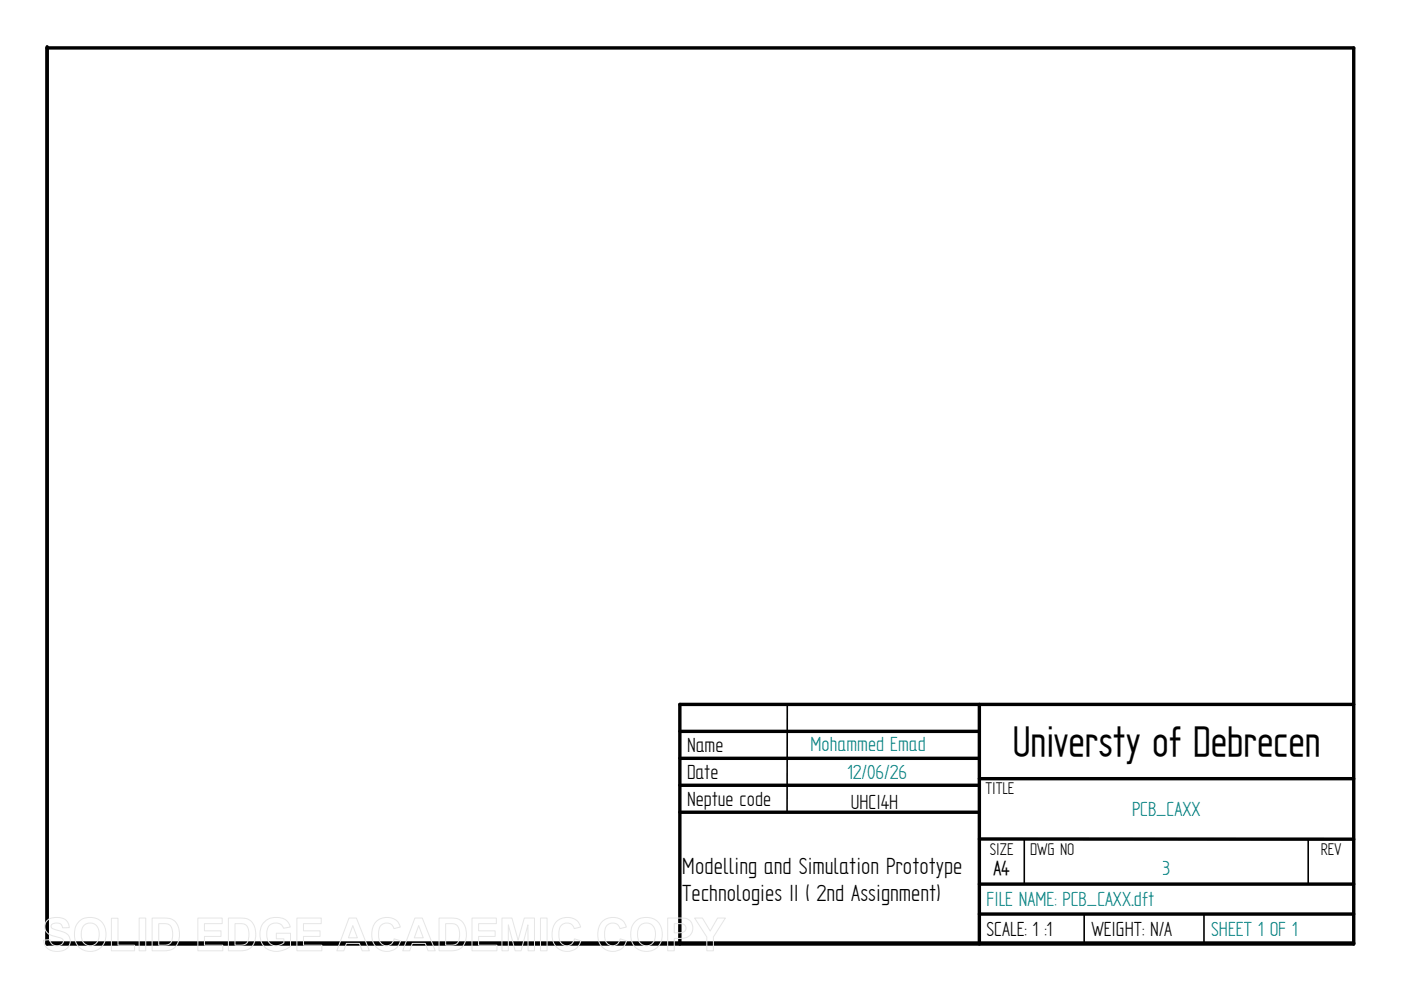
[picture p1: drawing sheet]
<svg xmlns="http://www.w3.org/2000/svg" width="297mm" height="210mm" viewBox="0 0 297 210" stroke-linecap="round" stroke-linejoin="round" font-family="sans-serif">
<path d="M10 9.9v190.3h277v-190h-277M144.1 155.1h63.5M207.6 149.4v50.8M287 149.4h-142.9v50.8M144.1 160.8h63.5M144.1 166.5h63.5M144.1 172.2h63.5M207.6 165.1h79.4M207.6 177.9h79.4M10 199.9h277M207.6 187.5h79.4M207.6 193.8h79.4" fill="none" stroke="#000" stroke-width=".72"/>
<path d="M166.9 149.4v22.8M217.2 178.1v9.4M277.4 178.1v9.4M229.9 193.8v6.4M255.3 193.8v6.4" fill="none" stroke="#000" stroke-width=".34"/>
<g fill="none" stroke="#e6e6e6" stroke-width=".21">
<path d="M10.1 195a3.5 3.5 0 0 1 4.1 .3l.3 .6 .2 .8h-1.4a1.41 1.41 0 0 0-2.4-.6l-.1 .4 .2 .3 .9 .3a4.3 4.3 0 0 1 2.7 1.4 2.25 2.25 0 0 1-.2 2.4 2.25 2.25 0 0 1-2.3 .8 2.56 2.56 0 0 1-2.9-2.4l1.4-.1a1.49 1.49 0 0 0 1.3 1.3 1.49 1.49 0 0 0 1.6-.9 1.23 1.23 0 0 0-1.4-.9 2.54 2.54 0 0 1-2.6-2.2l.1-.8zM16.7 195.4a3.5 3.5 0 0 1 4.1-.5 3.5 3.5 0 0 1 1.6 3.8 3.4 3.4 0 0 1-3.8 3 3.4 3.4 0 0 1-2.8-4 3.2 3.2 0 0 1 .9-2.3zM17.7 196.3a1.94 1.94 0 0 1 2.4-.4 1.94 1.94 0 0 1 .9 2.2 1.95 1.95 0 0 1-.9 2.2 1.95 1.95 0 0 1-2.4-.4 3.4 3.4 0 0 1 0-3.6zM23.6 194.7h1.4v5.7h3.5v1.2h-4.9zM29.5 194.6h1.4v7h-1.4zM32.3 194.6h2.5a2.84 2.84 0 0 1 3.2 3.1 3.1 3.1 0 0 1-2.4 3.8l-3.3 .1zM33.7 195.8a2.79 2.79 0 0 1 2.5 .6 3.5 3.5 0 0 1-.3 3.7l-.6 .3h-1.6zM41.9 194.6h5.2v1.2h-3.8v1.6h3.6v1.1h-3.6v1.9h3.9v1.2h-5.3zM48.4 194.6h2.6a2.84 2.84 0 0 1 3.2 3.1 3.1 3.1 0 0 1-2.5 3.8l-3.3 .1zM49.8 195.8a2.79 2.79 0 0 1 2.6 .6 3.5 3.5 0 0 1-.3 3.7l-.6 .3h-1.7zM56 195.5a3.7 3.7 0 0 1 5.1 0l.4 1.1-1.4 .2a1.89 1.89 0 0 0-2.3-1 1.89 1.89 0 0 0-1.2 2.2 2.12 2.12 0 0 0 1.1 2.3 2.12 2.12 0 0 0 2.5-.4v-.8h-1.6v-1.2h3v2.7a4 4 0 0 1-6.1-.7 4.3 4.3 0 0 1 .5-4.4zM62.9 194.6h5.2v1.2h-3.8v1.6h3.6v1.1h-3.6v1.9h3.9v1.2h-5.3z"/>
<path d="M74 194.6h1.6l2.7 7h-1.5l-.6-1.6h-2.8l-.5 1.6h-1.5zM74.8 196.3l1 2.5h-1.9zM79.7 195.5a3.1 3.1 0 0 1 5.2 1.1l-1.4 .3a1.66 1.66 0 0 0-1.9-1.2 1.66 1.66 0 0 0-1.3 1.9 2.36 2.36 0 0 0 1.3 2.9 1.63 1.63 0 0 0 2-1.4l1.3 .4a3.1 3.1 0 0 1-3.6 2.1 3.1 3.1 0 0 1-2.5-3.4l.2-1.6zM88 194.6h1.5l2.8 7h-1.5l-.6-1.6h-2.8l-.5 1.6h-1.5zM88.8 196.3l.9 2.5h-1.9zM93.1 194.6h2.5a2.84 2.84 0 0 1 3.3 3.1 3.1 3.1 0 0 1-2.5 3.8l-3.3 .1zM94.5 195.8a2.79 2.79 0 0 1 2.6 .6 3.5 3.5 0 0 1-.3 3.7l-.7 .3h-1.6zM100.1 194.6h5.1v1.2h-3.7v1.6h3.5v1.1h-3.5v1.9h3.9v1.2h-5.3zM106.4 194.6h2.1l1.4 4.7 1.3-4.7h2.1v7h-1.3l-.1-5.5-1.4 5.5h-1.3l-1.4-5.5v5.5h-1.4zM114.6 194.6h1.4v7h-1.4zM117.9 195.5a3.1 3.1 0 0 1 5.2 1.1l-1.4 .3a1.66 1.66 0 0 0-1.9-1.2 1.66 1.66 0 0 0-1.3 1.9 2.36 2.36 0 0 0 1.3 2.9 1.63 1.63 0 0 0 2-1.4l1.3 .4a3.1 3.1 0 0 1-3.6 2.1 3.1 3.1 0 0 1-2.5-3.4l.3-1.6zM127.6 195.5a3.1 3.1 0 0 1 5.2 1.1l-1.4 .3a1.66 1.66 0 0 0-1.9-1.2 1.66 1.66 0 0 0-1.3 1.9 2.36 2.36 0 0 0 1.3 2.9 1.63 1.63 0 0 0 2-1.4l1.3 .4a3.1 3.1 0 0 1-3.6 2.1 3.1 3.1 0 0 1-2.5-3.4l.3-1.6z"/>
<path d="M134.7 195.4a3.5 3.5 0 0 1 4-.5 3.5 3.5 0 0 1 1.7 3.8 3.4 3.4 0 0 1-3.8 3 3.4 3.4 0 0 1-2.9-4 3.2 3.2 0 0 1 1-2.3zM135.7 196.3a1.94 1.94 0 0 1 2.3-.4 1.94 1.94 0 0 1 1 2.2 1.95 1.95 0 0 1-1 2.2 1.95 1.95 0 0 1-2.3-.4 3.4 3.4 0 0 1 0-3.6zM141.6 194.6h2.2a2.58 2.58 0 0 1 2.8 1.1 2.23 2.23 0 0 1-.1 2.4 2.23 2.23 0 0 1-2.2 .9h-1.3v2.6h-1.4zM143 195.8a2.83 2.83 0 0 1 2.2 .4 1.02 1.02 0 0 1 0 1.2 1.02 1.02 0 0 1-1.1 .4h-1.1zM147.3 194.6h1.6l1.7 2.8 1.5-2.8h1.7l-2.5 4.1v2.9h-1.4v-2.9z"/>
</g>
<text font-size="10.1" x="214.7" y="160.4">Universty of Debrecen</text>
<g font-size="5.6">
<text x="144.6" y="185.3">Modelling and Simulation Prototype</text>
<text x="144.6" y="191">Technologies II ( 2nd Assignment)</text>
</g>
<g font-size="4.9">
<text x="145.7" y="159.4">Name</text>
<text x="145.7" y="165.1">Date</text>
<text x="145.7" y="170.8">Neptue code</text>
<text x="180.4" y="171.4">UHCI4H</text>
<text x="209.2" y="198.5">SCALE: 1 :1</text>
<text x="231.4" y="198.5">WEIGHT: N/A</text>
</g>
<g font-size="4.9" fill="#008080">
<text x="171.8" y="159.3">Mohammed Emad</text>
<text x="179.6" y="165.2">12/06/26</text>
<text x="240" y="173.1">PCB_CAXX</text>
<text x="246.5" y="185.5">3</text>
<text x="209.2" y="192.2">FILE NAME: PCB_CAXX.dft</text>
<text x="256.8" y="198.5">SHEET 1 OF 1</text>
</g>
<text font-size="4.8" x="210.6" y="185.4">A4</text>
<g font-size="4.1">
<text x="208.9" y="168.4">TITLE</text>
<text x="209.8" y="181.2">SIZE</text>
<text x="218.4" y="181.2">DWG NO</text>
<text x="280" y="181.2">REV</text>
</g>
</svg>
